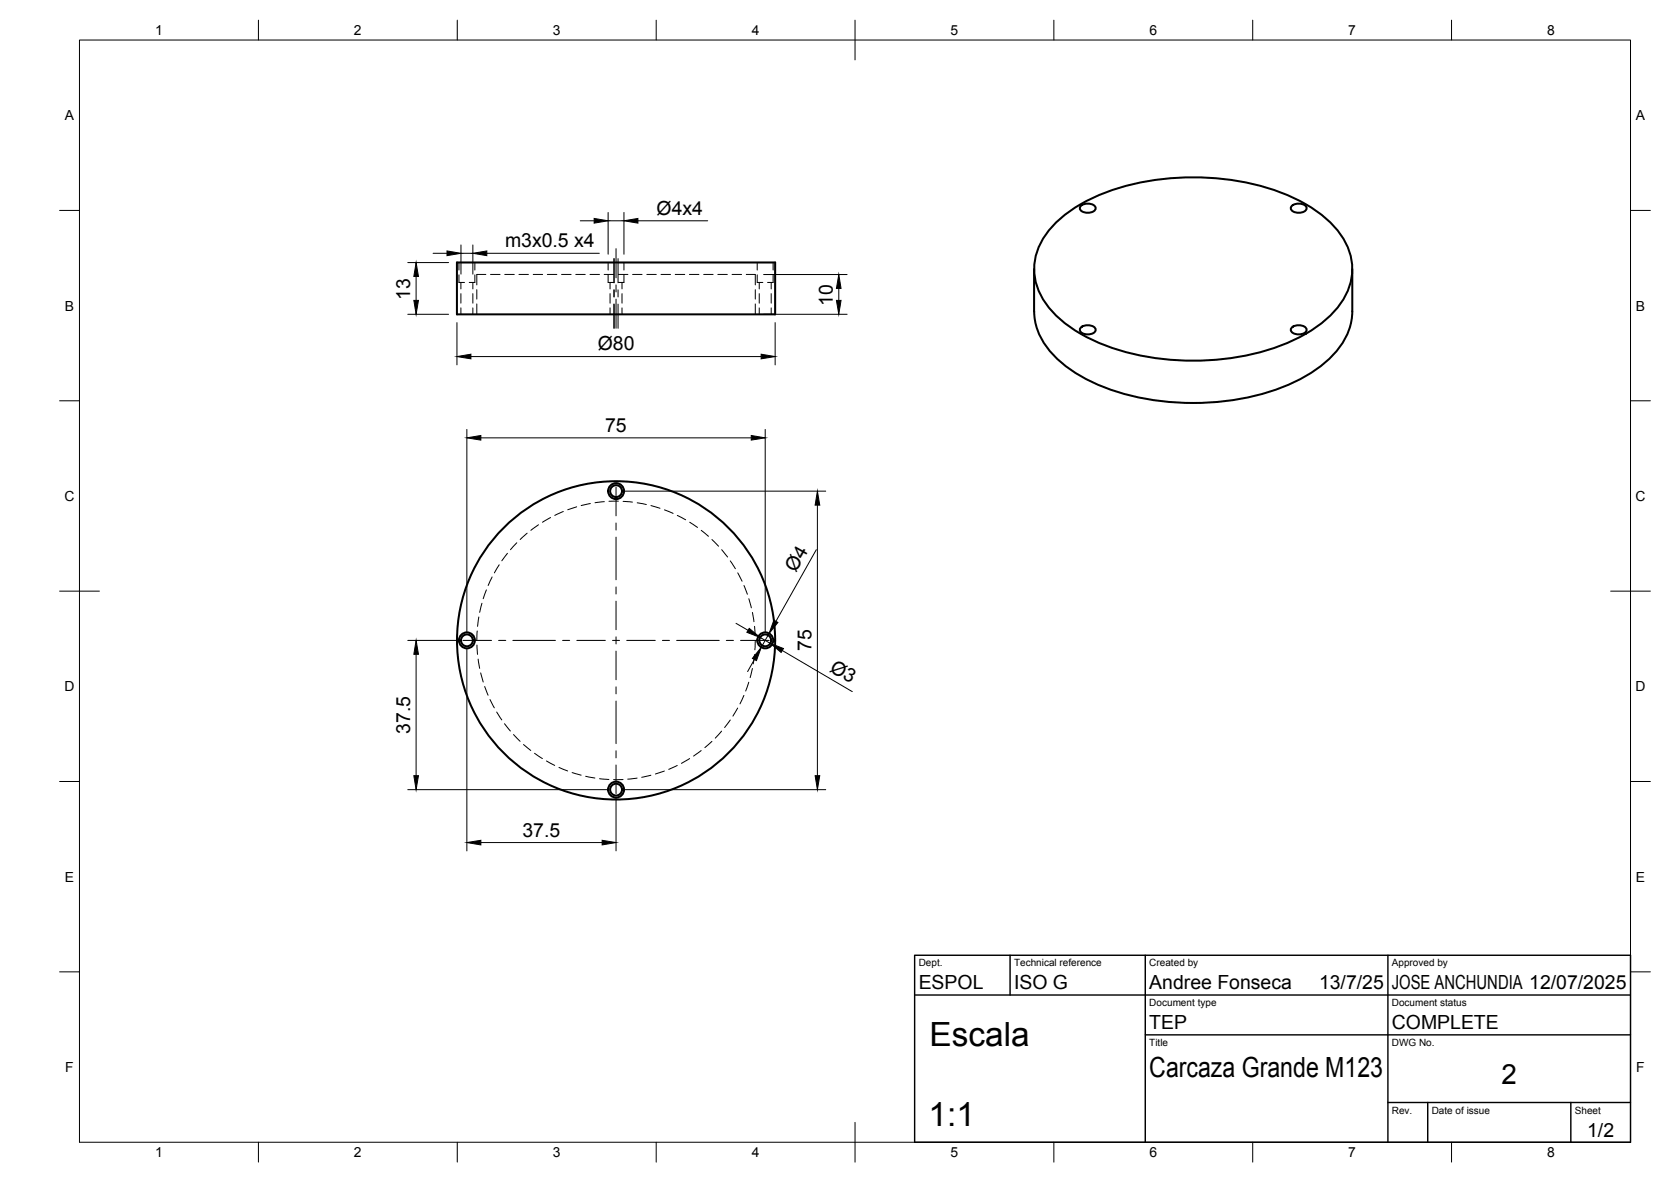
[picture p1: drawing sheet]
<svg xmlns="http://www.w3.org/2000/svg" width="420mm" height="297mm" viewBox="0 0 420 297" stroke-linecap="round" stroke-linejoin="round" font-family="sans-serif">
<!-- layer: Hidden -->
<g fill="none" stroke="#000" stroke-width=".25">
<path d="M115.4 69.1v1.9h1.4M115.4 66v1.9M115.9 71v1.6M115.9 73.8v2.4M115.9 77.4v1.6M118.9 71v1.6M118.9 73.8v2.4M118.9 77.4v1.6M119.4 69.1v1.9h-1.4M119.4 66v1.9M119.9 72.8v2.4M119.9 76.4v2.6"/>
<path d="M122.2 69h-2.3v2.6M123.3 69h2.4M126.9 69h2.4M130.5 69h2.4M134.1 69h2.3M137.6 69h2.4M141.2 69h2.4M144.8 69h2.4M148.4 69h2.3M151.9 69h2.4M152.9 69.1v1.9h1.4M152.9 66v1.9"/>
<path d="M153.4 71v1.6M153.4 73.8v2.4M153.4 77.4v1.6M155.5 69h2.4M156.4 71v1.6M156.4 73.8v2.4M156.4 77.4v1.6M156.9 69.1v1.9h-1.4M156.9 66v1.9M159.1 69h2.3M162.6 69h2.4M166.2 69h2.4"/>
<path d="M169.8 69h2.4M173.4 69h2.3M176.9 69h2.4M180.5 69h2.4M184.1 69h2.4M187.6 69h2.3v2.6M189.9 72.8v2.4M189.9 76.4v2.6M190.4 69.1v1.9h1.4M190.4 66v1.9M190.9 71v1.6M190.9 73.8v2.4"/>
<path d="M190.9 77.4v1.6M193.9 71v1.6M193.9 73.8v2.4M193.9 77.4v1.6M194.4 69.1v1.9h-1.4M194.4 66v1.9M127.6 139.1l-1.4 1.8M129.9 136.4l-1.5 1.7M132.5 134l-1.7 1.6M135.4 131.9l-1.9 1.4M138.4 130.1l-2 1.1M141.6 128.6l-2.1 .9"/>
<path d="M145 127.4l-2.3 .7M148.4 126.5l-2.3 .5M152 126.1l-2.4 .3M155.5 125.9l-2.4 .1M156.7 126l2.3 .2M160.2 126.4l2.3 .4M163.7 127l2.2 .7M167.1 128.1l2.1 .9M170.3 129.5l2.1 1.1M173.4 131.2l2 1.4M176.3 133.3l1.8 1.5M179 135.6l1.7 1.7"/>
<path d="M181.5 138.1l1.4 1.9M120 158.6l-.1 2.3M120.4 155.1l-.3 2.3M121.2 151.6l-.6 2.3M122.3 148.2l-.8 2.3M123.7 145l-1 2.1M125.5 141.9l-1.2 2.1M183.6 141l1.3 1.9M185.5 144l1.1 2.1M187.1 147.1l.8 2.2M188.3 150.5l.6 2.2M189.2 153.9l.4 2.3"/>
<path d="M189.7 157.4l.2 2.4M119.9 162.1l.2 2.4M120.2 165.6l.4 2.4M120.9 169.1l.6 2.3M121.9 172.5l.8 2.2M123.2 175.8l1.1 2.1M124.9 178.9l1.3 2M185.5 177.9l-1.2 2.1M187 174.8l-.9 2.1M188.3 171.4l-.8 2.3M189.2 168l-.6 2.3M189.7 164.5l-.3 2.3"/>
<path d="M189.9 161l-.1 2.3M126.9 181.9l1.4 1.8M129.1 184.6l1.7 1.7M131.6 187.1l1.9 1.5M134.4 189.3l2 1.3M137.4 191.2l2.1 1.1M140.5 192.9l2.2 .8M143.8 194.1l2.3 .7M147.3 195.1l2.3 .4M150.7 195.7l2.4 .2M156.7 195.9h-2.4M160.2 195.5l-2.4 .3"/>
<path d="M163.7 194.8l-2.3 .5M167 193.8l-2.2 .7M170.3 192.4l-2.2 .9M173.4 190.6l-2.1 1.2M176.3 188.6l-1.9 1.4M179 186.3l-1.8 1.6M181.4 183.7l-1.5 1.8M183.6 180.9l-1.4 1.9"/>
</g>
<!-- layer: Visible -->
<g fill="none" stroke="#000" stroke-width=".51">
<path d="M264.8 56.7a40.6 40.6 0 0 1 20.2-10.5 65.3 65.3 0 0 1 39.2 3 29.6 29.6 0 0 1 13.4 10.5 14.3 14.3 0 0 1-1.1 17.3 34.4 34.4 0 0 1-16.7 10.6 65.4 65.4 0 0 1-44-1.6 29.6 29.6 0 0 1-13.3-10.5 14.3 14.3 0 0 1 1-17.3zM271.7 51.8a2.63 2.63 0 0 1 3.8 .3 1.63 1.63 0 0 1-2 1.4 1.63 1.63 0 0 1-2-1.4zM324.8 51.8a2.63 2.63 0 0 1 3.7 .3 1.63 1.63 0 0 1-2 1.4 1.63 1.63 0 0 1-1.9-1.4zM114.9 66h80v13h-80zM260 67.6v10.6M260 78.2a16.6 16.6 0 0 0 6 12.1 44.1 44.1 0 0 0 23 10.1 64 64 0 0 0 36.3-4.3 27.6 27.6 0 0 0 13.2-11.5 14.2 14.2 0 0 0 1.5-6.4M340 67.6v10.6M271.7 82.4a2.63 2.63 0 0 1 3.8 .3 1.63 1.63 0 0 1-2 1.3 1.63 1.63 0 0 1-2-1.3zM324.8 82.4a2.63 2.63 0 0 1 3.7 .3 1.63 1.63 0 0 1-2 1.3 1.63 1.63 0 0 1-1.9-1.3z"/>
<circle cx="154.9" cy="123.4" r="1.49"/>
<circle cx="154.9" cy="123.4" r="2"/>
<circle cx="117.4" cy="160.9" r="1.49"/>
<circle cx="117.4" cy="160.9" r="2"/>
<circle cx="154.9" cy="160.9" r="40"/>
<circle cx="192.4" cy="160.9" r="1.49"/>
<circle cx="192.4" cy="160.9" r="2"/>
<circle cx="154.9" cy="198.4" r="1.49"/>
<circle cx="154.9" cy="198.4" r="2"/>
</g>
<!-- layer: BORDER -->
<g fill="none" stroke="#000" stroke-width=".25">
<path d="M20 10.1h390v276.9h-390zM65 5.1v5M115 5.1v5M165 5.1v5M215 5.1v10M265 5.1v5M315 5.1v5M365 5.1v5M15 52.9h5M410 52.9h5M15 100.7h5M410 100.7h5"/>
<path d="M15 148.6h10M405 148.6h10M15 196.4h5M410 196.4h5M15 244.2h5M410 244.2h5M65 287v5M115 287v5M165 287v5M215 282.1v9.9M265 287v5M315 287v5"/>
<path d="M365 287v5"/>
</g>
<!-- layer: TITLEBLOCK -->
<path d="M230 240.1h180v46.9h-180zM230 250h180M254 240.1v9.9M288 240.1v46.9M349 240.1v46.9M288 260.1h122M349 277.1h61M359 277.1v9.9M395 277.1v9.9" fill="none" stroke="#000" stroke-width=".36"/>
<!-- layer: FD_Dimensions -->
<g fill="none" stroke="#000" stroke-width=".25">
<path d="M145.9 55.5h3.5M152.9 53.4v10.5M152.9 55.5h4M156.9 53.4v10.5M160.4 55.5h17.5M102.5 79h10.3M102.5 66h10.3M104.6 69.5v6M108.9 63.7h3.5M115.9 61.6v7.3M115.9 63.7h3M118.9 61.6v7.3"/>
<path d="M122.4 63.7h28.3M192 79h21M192 69h21M210.9 72.5v3M114.9 81.1v10.6M118.4 89.6h73M194.9 81.1v10.6M117.4 107.9v50.9M120.9 110h68M192.4 107.9v50.9M157 123.4h50.6M205.3 138.1l-10.2 18.1"/>
<path d="M205.5 126.9v68M185.1 156.6l3 1.8M193.4 159.2l-2 3.5M102.5 160.9h12.8M104.6 164.4v30.5M117.4 163v50.8M189.7 165.7l-1.7 3.1M191.1 160.2l2.6 1.5M196.7 163.5l17.6 10.3M102.5 198.4h50.3M157 198.4h50.6M120.9 211.7h30.5"/>
<path d="M154.9 200.5v13.3"/>
</g>
<g fill="#000" stroke="#000" stroke-width=".25">
<path d="M149.4 54.9l3.5 .6-3.5 .6zM156.9 55.5l3.5-.6v1.2zM104.1 75.5h1.1l-.6 3.5zM104.6 66l.6 3.5h-1.1zM112.4 63.1l3.5 .6-3.5 .5zM118.9 63.7l3.5-.6v1.1zM210.9 69l.6 3.5h-1.2zM210.3 75.5h1.2l-.6 3.5zM114.9 89.6l3.5-.6v1.2zM191.4 89l3.5 .6-3.5 .6zM117.4 110l3.5-.6v1.2zM188.9 109.4l3.5 .6-3.5 .6z"/>
<path d="M205.5 123.4l.6 3.5h-1.1zM188.4 157.9l2.7 2.3-3.3-1.3zM194.6 155.9l1 .5-2.2 2.8zM104.6 160.9l.6 3.5h-1.1zM191.4 162.7l-1.2 3.3-1-.6zM193.7 161.7l3.3 1.3-.6 1zM104.1 194.9h1.1l-.6 3.5zM205 194.9h1.1l-.6 3.5zM117.4 211.7l3.5-.5v1.1zM151.4 211.2l3.5 .5-3.5 .6z"/>
</g>
<!-- layer: Smart Centers -->
<g fill="none" stroke="#000" stroke-width=".25">
<path d="M154.4 65v6.1M154.4 72.8v1.8M154.4 76.4v6.1M154.9 62.5v7.3M154.9 71.6v1.8M154.9 75.2v7.3M155.4 65v6.1M155.4 72.8v1.8M155.4 76.4v6.1M154.9 122.4v7.2M154.9 131.4v1.8M154.9 135v10.7"/>
<path d="M154.9 147.5v1.8M154.9 151.1v7.1M116.4 160.9h7.2M125.4 160.9h1.8M128.9 160.9h10.8M141.5 160.9h1.7M145 160.9h7.2M154 160.9h1.8M154.9 160v1.8M154.9 163.6v7.2M154.9 172.6v1.8M154.9 176.2v10.7"/>
<path d="M157.6 160.9h7.2M166.6 160.9h1.7M170.1 160.9h10.7M182.6 160.9h1.8M186.2 160.9h7.2M154.9 188.7v1.8M154.9 192.2v7.2"/>
</g>
<g font-size="8.4">
<text x="233.7" y="263">Escala</text>
<text x="233.5" y="283">1:1</text>
</g>
<g font-size="7">
<text x="289" y="270.6">Carcaza Grande M123</text>
<text x="377.5" y="272.3">2</text>
</g>
<g font-size="4.9">
<text x="165.1" y="53.9">Ø4x4</text>
<text x="127" y="62.2">m3x0.5 x4</text>
<text x="103.2" y="75.4" transform="rotate(-90 103.2 75.4)">13</text>
<text x="209.4" y="76.8" transform="rotate(-90 209.4 76.8)">10</text>
<text x="150.3" y="88.1">Ø80</text>
<text x="152.2" y="108.6">75</text>
<text x="200.1" y="144.1" transform="rotate(-60 200.1 144.1)">Ø4</text>
<text x="204.1" y="163.7" transform="rotate(-90 204.1 163.7)">75</text>
<text x="208.4" y="168.6" transform="rotate(30 208.4 168.6)">Ø3</text>
<text x="103.2" y="184.5" transform="rotate(-90 103.2 184.5)">37.5</text>
<text x="131.4" y="210.3">37.5</text>
<text x="231" y="248.5">ESPOL</text>
<text x="255" y="248.5">ISO G</text>
<text x="289" y="248.5">Andree Fonseca</text>
<text x="331.7" y="248.5">13/7/25</text>
<text x="350" y="248.5">JOSE ANCHUNDIA 12/07/2025</text>
<text x="289" y="258.6">TEP</text>
<text x="350" y="258.6">COMPLETE</text>
<text x="399.1" y="285.7">1/2</text>
</g>
<g font-size="3.5">
<text x="39" y="8.8">1</text>
<text x="89" y="8.8">2</text>
<text x="139" y="8.8">3</text>
<text x="189" y="8.8">4</text>
<text x="239" y="8.8">5</text>
<text x="289" y="8.8">6</text>
<text x="339" y="8.8">7</text>
<text x="389" y="8.8">8</text>
<text x="16.3" y="30.2">A</text>
<text x="411.3" y="30.2">A</text>
<text x="16.3" y="78">B</text>
<text x="411.3" y="78">B</text>
<text x="16.2" y="125.9">C</text>
<text x="411.2" y="125.9">C</text>
<text x="16.2" y="173.7">D</text>
<text x="411.2" y="173.7">D</text>
<text x="16.3" y="221.6">E</text>
<text x="411.3" y="221.6">E</text>
<text x="16.4" y="269.4">F</text>
<text x="411.4" y="269.4">F</text>
<text x="39" y="290.8">1</text>
<text x="89" y="290.8">2</text>
<text x="139" y="290.8">3</text>
<text x="189" y="290.8">4</text>
<text x="239" y="290.8">5</text>
<text x="289" y="290.8">6</text>
<text x="339" y="290.8">7</text>
<text x="389" y="290.8">8</text>
</g>
<g font-size="2.5">
<text x="231" y="242.9">Dept.</text>
<text x="255" y="242.9">Technical reference</text>
<text x="289" y="242.9">Created by</text>
<text x="350" y="242.9">Approved by</text>
<text x="289" y="252.8">Document type</text>
<text x="350" y="252.8">Document status</text>
<text x="289" y="262.9">Title</text>
<text x="350" y="262.9">DWG No.</text>
<text x="350" y="279.9">Rev.</text>
<text x="360" y="279.9">Date of issue</text>
<text x="396" y="279.9">Sheet</text>
</g>
</svg>
